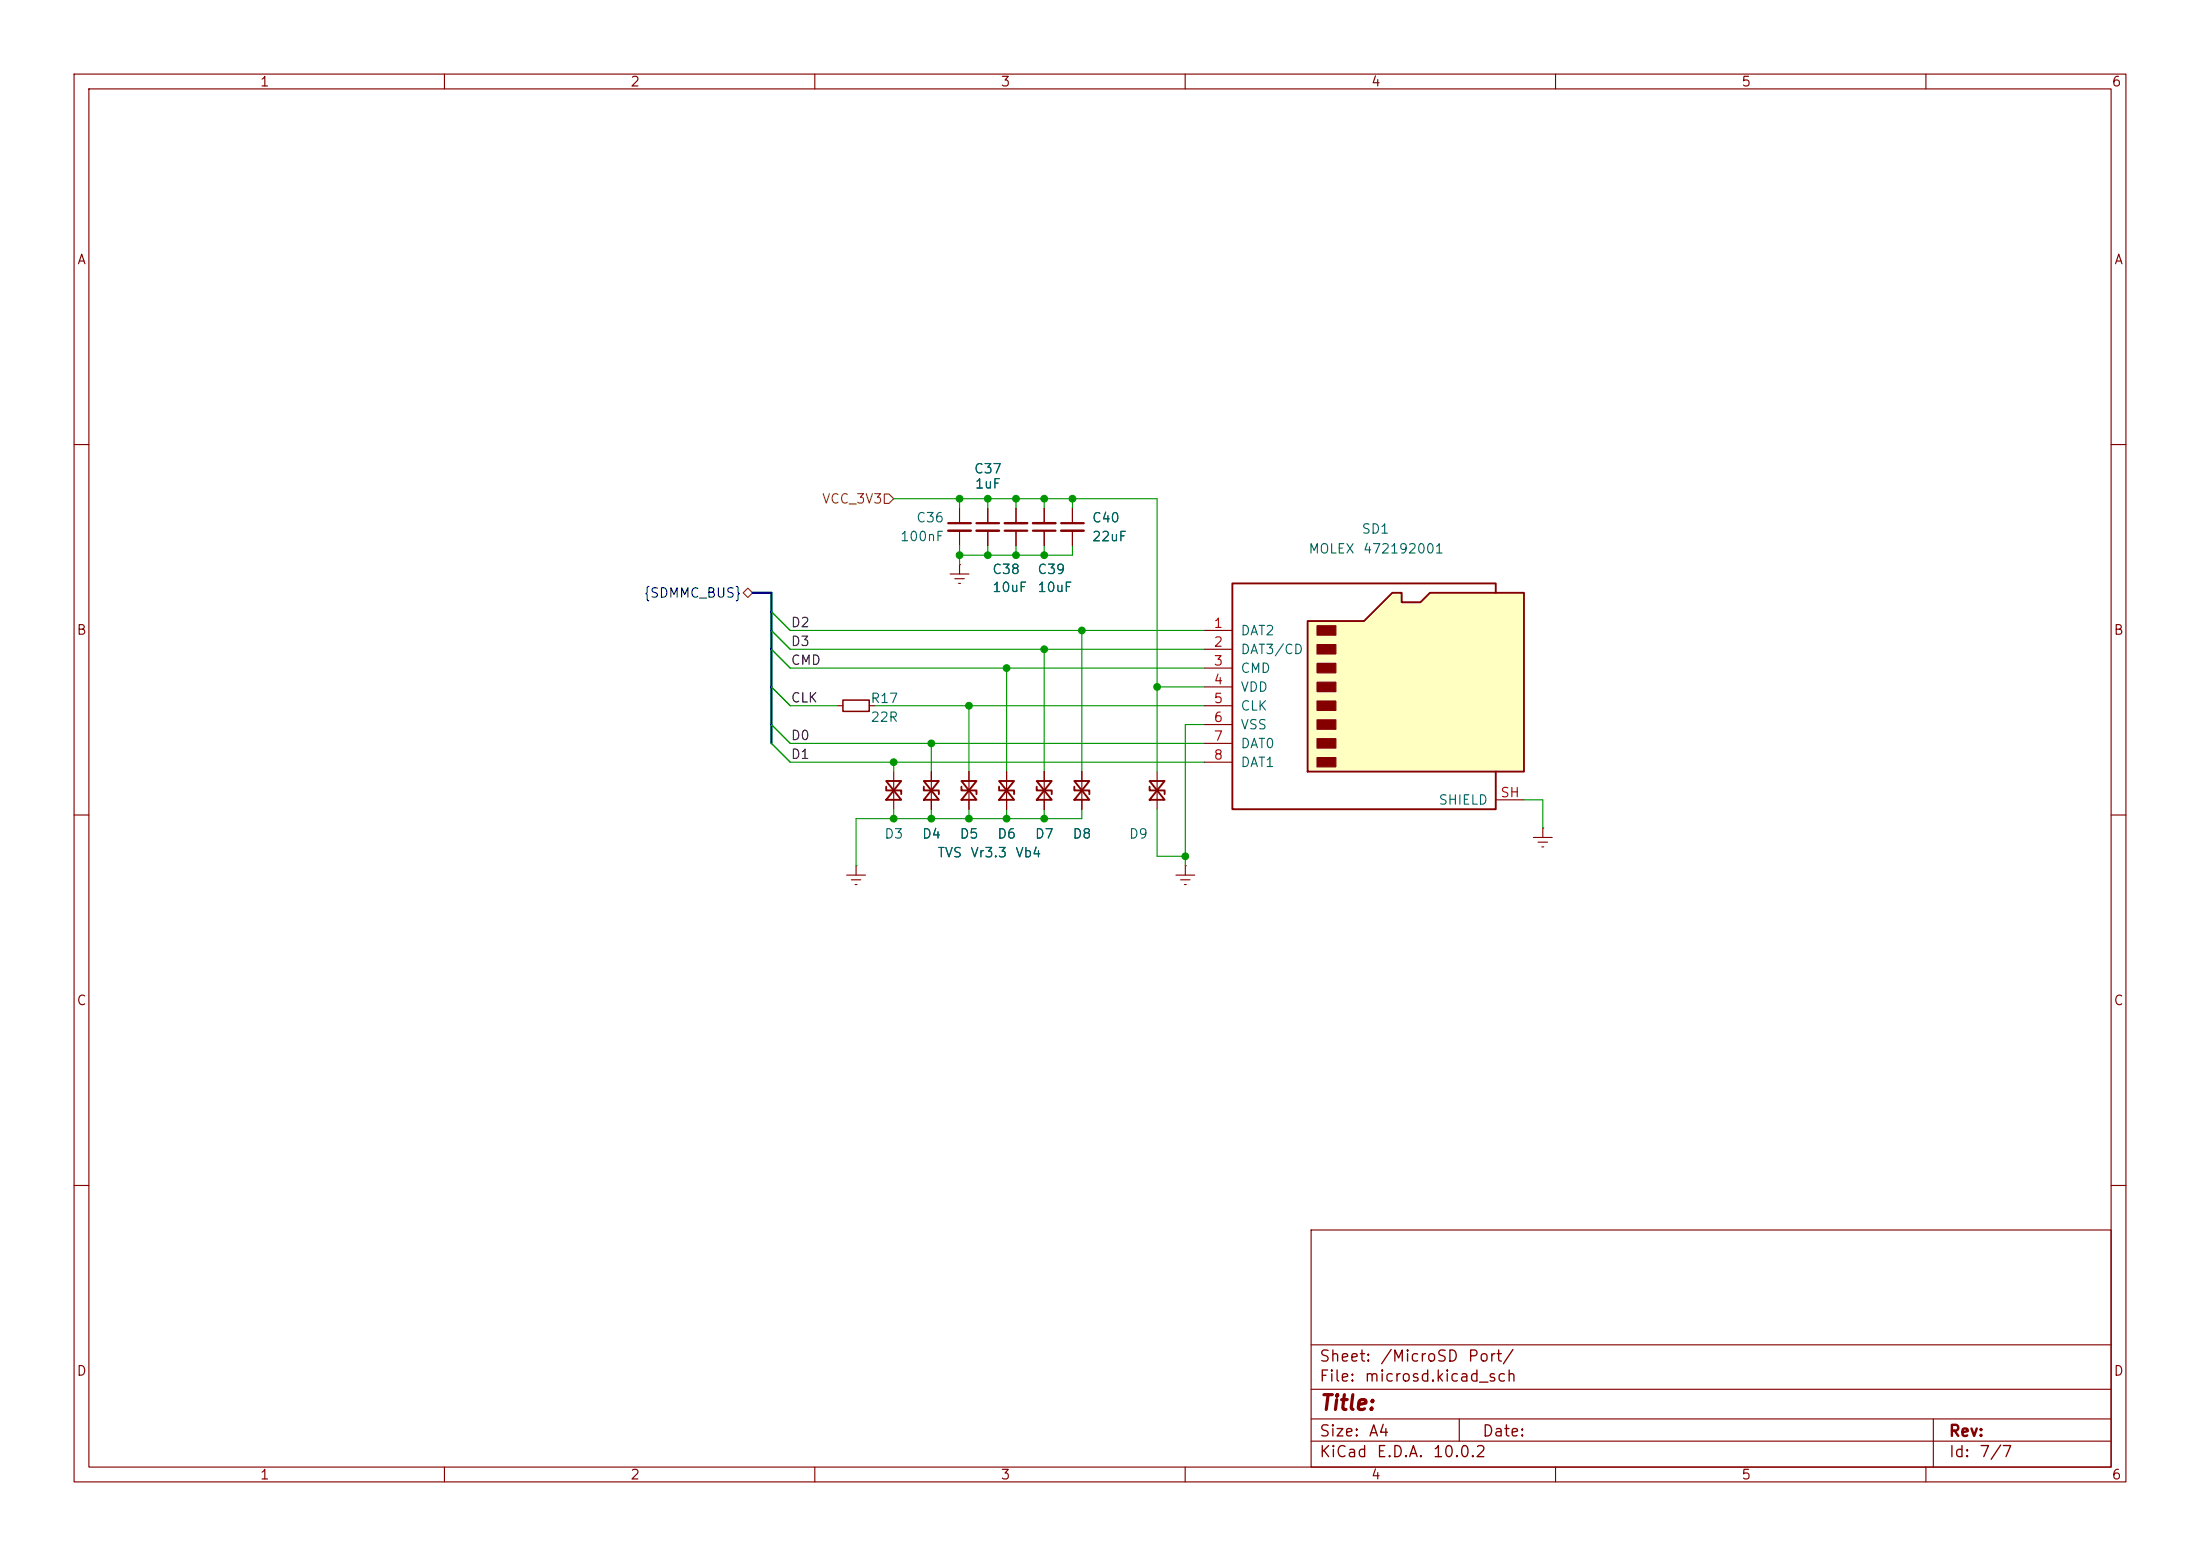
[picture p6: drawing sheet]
<svg xmlns="http://www.w3.org/2000/svg" width="297mm" height="210mm" viewBox="0 0 297 210" stroke-linecap="round" stroke-linejoin="round" font-family="sans-serif">
<g fill="none" stroke="#840000" stroke-width=".15">
<path d="M10 10h277v190h-277zM12 12h273v186h-273zM60 10v2M110 10v2M160 10v2M210 10v2M260 10v2M10 60h2M285 60h2M10 110h2M285 110h2M10 160h2"/>
<path d="M177 166h108v32h-108zM285 160h2M60 198v2M110 198v2M160 198v2M177 194.5h108M177 191.5h108M177 187.5h108M177 181.5h108M197 191.5v3M210 198v2M260 198v2"/>
<path d="M261 191.5v6.5"/>
</g>
<path d="M176.5 83.8h7.6l3.9-3.8h1.2v1.3h2.6l1.2-1.3h12.7v24.1h-29.2z" fill="#ffffc2"/>
<g fill="none" stroke="#840000" stroke-width=".25">
<path d="M176.5 83.8h7.6l3.9-3.8h1.2v1.3h2.6l1.2-1.3h12.7v24.1h-29.2zM201.9 80v-1.3h-35.5v30.5h35.5v-5.1M119.6 105.4h2.1l-2.1 2.6h2.1zM119.6 106.2v.5h2.1v.5M124.7 105.4h2l-2 2.6h2zM124.7 106.2v.5h2v.5M129.8 105.4h2l-2 2.6h2zM129.8 106.2v.5h2v.5M134.9 105.4h2l-2 2.6h2zM134.9 106.2v.5h2v.5M140 105.4h2l-2 2.6h2zM140 106.2v.5h2v.5"/>
<path d="M145 105.4h2.1l-2.1 2.6h2.1zM145 106.2v.5h2.1v.5M155.2 105.4h2l-2 2.6h2zM155.2 106.2v.5h2v.5"/>
</g>
<g fill="#840000" stroke="#840000" stroke-width=".15">
<path d="M177.8 84.5h2.5v1.2h-2.5z"/>
<path d="M177.8 87h2.5v1.3h-2.5z"/>
<path d="M177.8 89.5h2.5v1.3h-2.5z"/>
<path d="M177.8 92.1h2.5v1.2h-2.5z"/>
<path d="M177.8 94.6h2.5v1.3h-2.5z"/>
<path d="M177.8 97.2h2.5v1.2h-2.5z"/>
<path d="M177.8 99.7h2.5v1.3h-2.5z"/>
<path d="M177.8 102.2h2.5v1.3h-2.5z"/>
</g>
<g fill="none" stroke="#840000" stroke-width=".15">
<path d="M128.3 77.5h2.5M128.9 78.1h1.3M129.4 78.7h.3M129.5 76.2h.1M129.5 68.6v2M129.5 71.6v2.1M129.5 76.2v1.3M133.3 68.6v2M133.3 71.6v2.1M137.2 68.6v2M137.2 71.6v2.1M141 68.6v2"/>
<path d="M141 71.6v2.1M144.8 68.6v2M144.8 71.6v2.1M113 95.3h.8M117.3 95.3h.8M162.6 85.1h3.8M162.6 87.6h3.8M162.6 90.2h3.8M162.6 92.7h3.8M162.6 95.3h3.8M162.6 97.8h3.8M114.3 118.1h2.5"/>
<path d="M114.9 118.7h1.3M115.4 119.4h.3M115.6 116.8h.1M115.6 116.8v1.3M120.6 104.1v5.1M125.7 104.1v5.1M130.8 104.1v5.1M135.9 104.1v5.1M141 104.1v5.1M146 104.1v5.1M156.2 104.1v5.1M158.7 118.1h2.6"/>
<path d="M159.4 118.7h1.3M159.9 119.4h.2M160 116.8h.1M160 116.8v1.3M162.6 100.3h3.8M162.6 102.9h3.8M201.9 108h3.8M207 113h2.5M207.6 113.7h1.3M208.2 114.3h.2M208.3 111.8h.1M208.3 111.8v1.2"/>
</g>
<path d="M128 70.6h3.1M131.8 70.6h3.1M135.6 71.6h3.1M139.4 71.6h3.1M143.3 70.6h3" fill="none" stroke="#840000" stroke-width=".3"/>
<path d="M128 71.6h3.1M131.8 71.6h3.1M135.6 70.6h3.1M139.4 70.6h3.1M143.3 71.6h3" fill="none" stroke="#840000" stroke-width=".33"/>
<path d="M113.8 94.5h3.5v1.5h-3.5z" fill="none" stroke="#840000" stroke-width=".2"/>
<path d="M119.4 66.7h.6l.6 .6-.6 .6h-.6zM100.3 80l.7-.6 .6 .6-.6 .6z" fill="none" stroke="#725600" stroke-width=".15"/>
<path d="M101.6 80h2.5v20.3" fill="none" stroke="#000084" stroke-width=".3"/>
<g fill="none" stroke="#009600" stroke-width=".15">
<path d="M120.6 67.3h35.6v36.8M129.5 67.3v1.3M129.5 73.7v2.5M133.3 67.3v1.3M133.3 73.7v1.2M137.2 67.3v1.3M137.2 73.7v1.2M141 67.3v1.3M141 73.7v1.2M144.8 67.3v1.3M144.8 73.7v1.2h-15.3M104.1 82.6l2.6 2.5h55.9"/>
<path d="M104.1 92.7l2.6 2.6h6.3M104.1 97.8l2.6 2.5h55.9M104.1 87.6l2.6 2.6h55.9M104.1 85.1l2.6 2.5h55.9M118.1 95.3h44.5M130.8 95.3v8.8M135.9 90.2v13.9M141 87.6v16.5M146 85.1v19M156.2 92.7h6.4M162.6 97.8h-2.6v19M104.1 100.3l2.6 2.6h55.9"/>
<path d="M120.6 102.9v1.2M120.6 109.2v1.3M125.7 100.3v3.8M125.7 109.2v1.3M130.8 109.2v1.3M135.9 109.2v1.3M141 109.2v1.3M146 109.2v1.3h-30.4v6.3M156.2 109.2v6.4h3.8M205.7 108h2.6v3.8"/>
</g>
<g fill="#009600" stroke="#009600" stroke-width=".14">
<circle cx="130.8" cy="95.3" r=".46"/>
<circle cx="125.7" cy="100.3" r=".46"/>
<circle cx="146" cy="85.1" r=".46"/>
<circle cx="141" cy="87.6" r=".46"/>
<circle cx="135.9" cy="90.2" r=".46"/>
<circle cx="130.8" cy="110.5" r=".46"/>
<circle cx="125.7" cy="110.5" r=".46"/>
<circle cx="156.2" cy="92.7" r=".46"/>
<circle cx="120.6" cy="110.5" r=".46"/>
<circle cx="141" cy="110.5" r=".46"/>
<circle cx="120.6" cy="102.9" r=".46"/>
<circle cx="137.2" cy="67.3" r=".46"/>
<circle cx="141" cy="74.9" r=".46"/>
<circle cx="141" cy="67.3" r=".46"/>
<circle cx="129.5" cy="67.3" r=".46"/>
<circle cx="144.8" cy="67.3" r=".46"/>
<circle cx="133.3" cy="74.9" r=".46"/>
<circle cx="137.2" cy="74.9" r=".46"/>
<circle cx="129.5" cy="74.9" r=".46"/>
<circle cx="133.3" cy="67.3" r=".46"/>
<circle cx="135.9" cy="110.5" r=".46"/>
<circle cx="160" cy="115.6" r=".46"/>
</g>
<text font-size="2" fill="#840000" x="178" y="190.8">Title:</text>
<g font-size="1.5" fill="#840000">
<text x="178" y="184.2">Sheet:</text>
<text x="186.2" y="184.2">/MicroSD</text>
<text x="198" y="184.2">Port/</text>
<text x="178" y="186.9">File:</text>
<text x="184.1" y="186.9">microsd.kicad_sch</text>
<text x="178" y="197.1">KiCad</text>
<text x="178" y="194.3">Size:</text>
<text x="184.7" y="194.3">A4</text>
<text x="185.7" y="197.1">E.D.A.</text>
<text x="193.3" y="197.1">10.0.2</text>
<text x="200" y="194.3">Date:</text>
<text x="263" y="194.3">Rev:</text>
<text x="263" y="197.1">Id:</text>
<text x="267.1" y="197.1">7/7</text>
</g>
<g font-size="1.3" fill="#840000">
<text x="35" y="12">1</text>
<text x="85" y="12">2</text>
<text x="135" y="12">3</text>
<text x="185" y="12">4</text>
<text x="235" y="12">5</text>
<text x="285" y="12">6</text>
<text x="10.3" y="36">A</text>
<text x="285.3" y="36">A</text>
<text x="10.3" y="86">B</text>
<text x="285.3" y="86">B</text>
<text x="10.3" y="136">C</text>
<text x="285.3" y="136">C</text>
<text x="10.3" y="186">D</text>
<text x="285.3" y="186">D</text>
<text x="35" y="200">1</text>
<text x="85" y="200">2</text>
<text x="135" y="200">3</text>
<text x="185" y="200">4</text>
<text x="235" y="200">5</text>
<text x="285" y="200">6</text>
</g>
<g font-size="1.3" fill="#006464">
<text x="131.4" y="64.2">C37</text>
<text x="123.6" y="70.8">C36</text>
<text x="131.5" y="66.2">1uF</text>
<text x="147.3" y="70.8">C40</text>
<text x="121.4" y="73.4">100nF</text>
<text x="133.9" y="77.8">C38</text>
<text x="140" y="77.8">C39</text>
<text x="147.3" y="73.4">22uF</text>
<text x="176.6" y="75">MOLEX</text>
<text x="183.7" y="72.3">SD1</text>
<text x="183.9" y="75">472192001</text>
<text x="133.9" y="80.2">10uF</text>
<text x="140" y="80.2">10uF</text>
<text x="167.4" y="86.1">DAT2</text>
<text x="167.4" y="88.6">DAT3/CD</text>
<text x="117.4" y="95.2">R17</text>
<text x="167.4" y="91.1">CMD</text>
<text x="167.4" y="93.7">VDD</text>
<text x="117.4" y="97.7">22R</text>
<text x="167.4" y="96.2">CLK</text>
<text x="167.4" y="98.8">VSS</text>
<text x="167.4" y="101.3">DAT0</text>
<text x="167.4" y="103.8">DAT1</text>
<text x="119.3" y="113.5">D3</text>
<text x="124.4" y="113.5">D4</text>
<text x="129.5" y="113.5">D5</text>
<text x="134.5" y="113.5">D6</text>
<text x="139.6" y="113.5">D7</text>
<text x="144.7" y="113.5">D8</text>
<text x="152.3" y="113.5">D9</text>
<text x="194.1" y="108.9">SHIELD</text>
<text x="126.5" y="116">TVS</text>
<text x="130.9" y="116">Vr3.3</text>
<text x="137" y="116">Vb4</text>
</g>
<text font-size="1.3" fill="#725600" x="110.9" y="68.3">VCC_3V3</text>
<text font-size="1.3" fill="#000084" x="86.8" y="81">{SDMMC_BUS}</text>
<g font-size="1.3" fill="#0f0f0f">
<text x="106.7" y="85">D2</text>
<text x="106.7" y="87.5">D3</text>
<text x="106.7" y="90">CMD</text>
<text x="106.7" y="95.1">CLK</text>
<text x="106.7" y="100.2">D0</text>
<text x="106.7" y="102.7">D1</text>
</g>
<g font-size="1.3" fill="#a90000">
<text x="163.8" y="85.1">1</text>
<text x="163.8" y="87.6">2</text>
<text x="163.8" y="90.1">3</text>
<text x="163.8" y="92.7">4</text>
<text x="163.8" y="95.2">5</text>
<text x="163.8" y="97.8">6</text>
<text x="163.8" y="100.3">7</text>
<text x="163.8" y="102.8">8</text>
<text x="202.5" y="107.9">SH</text>
</g>
</svg>
